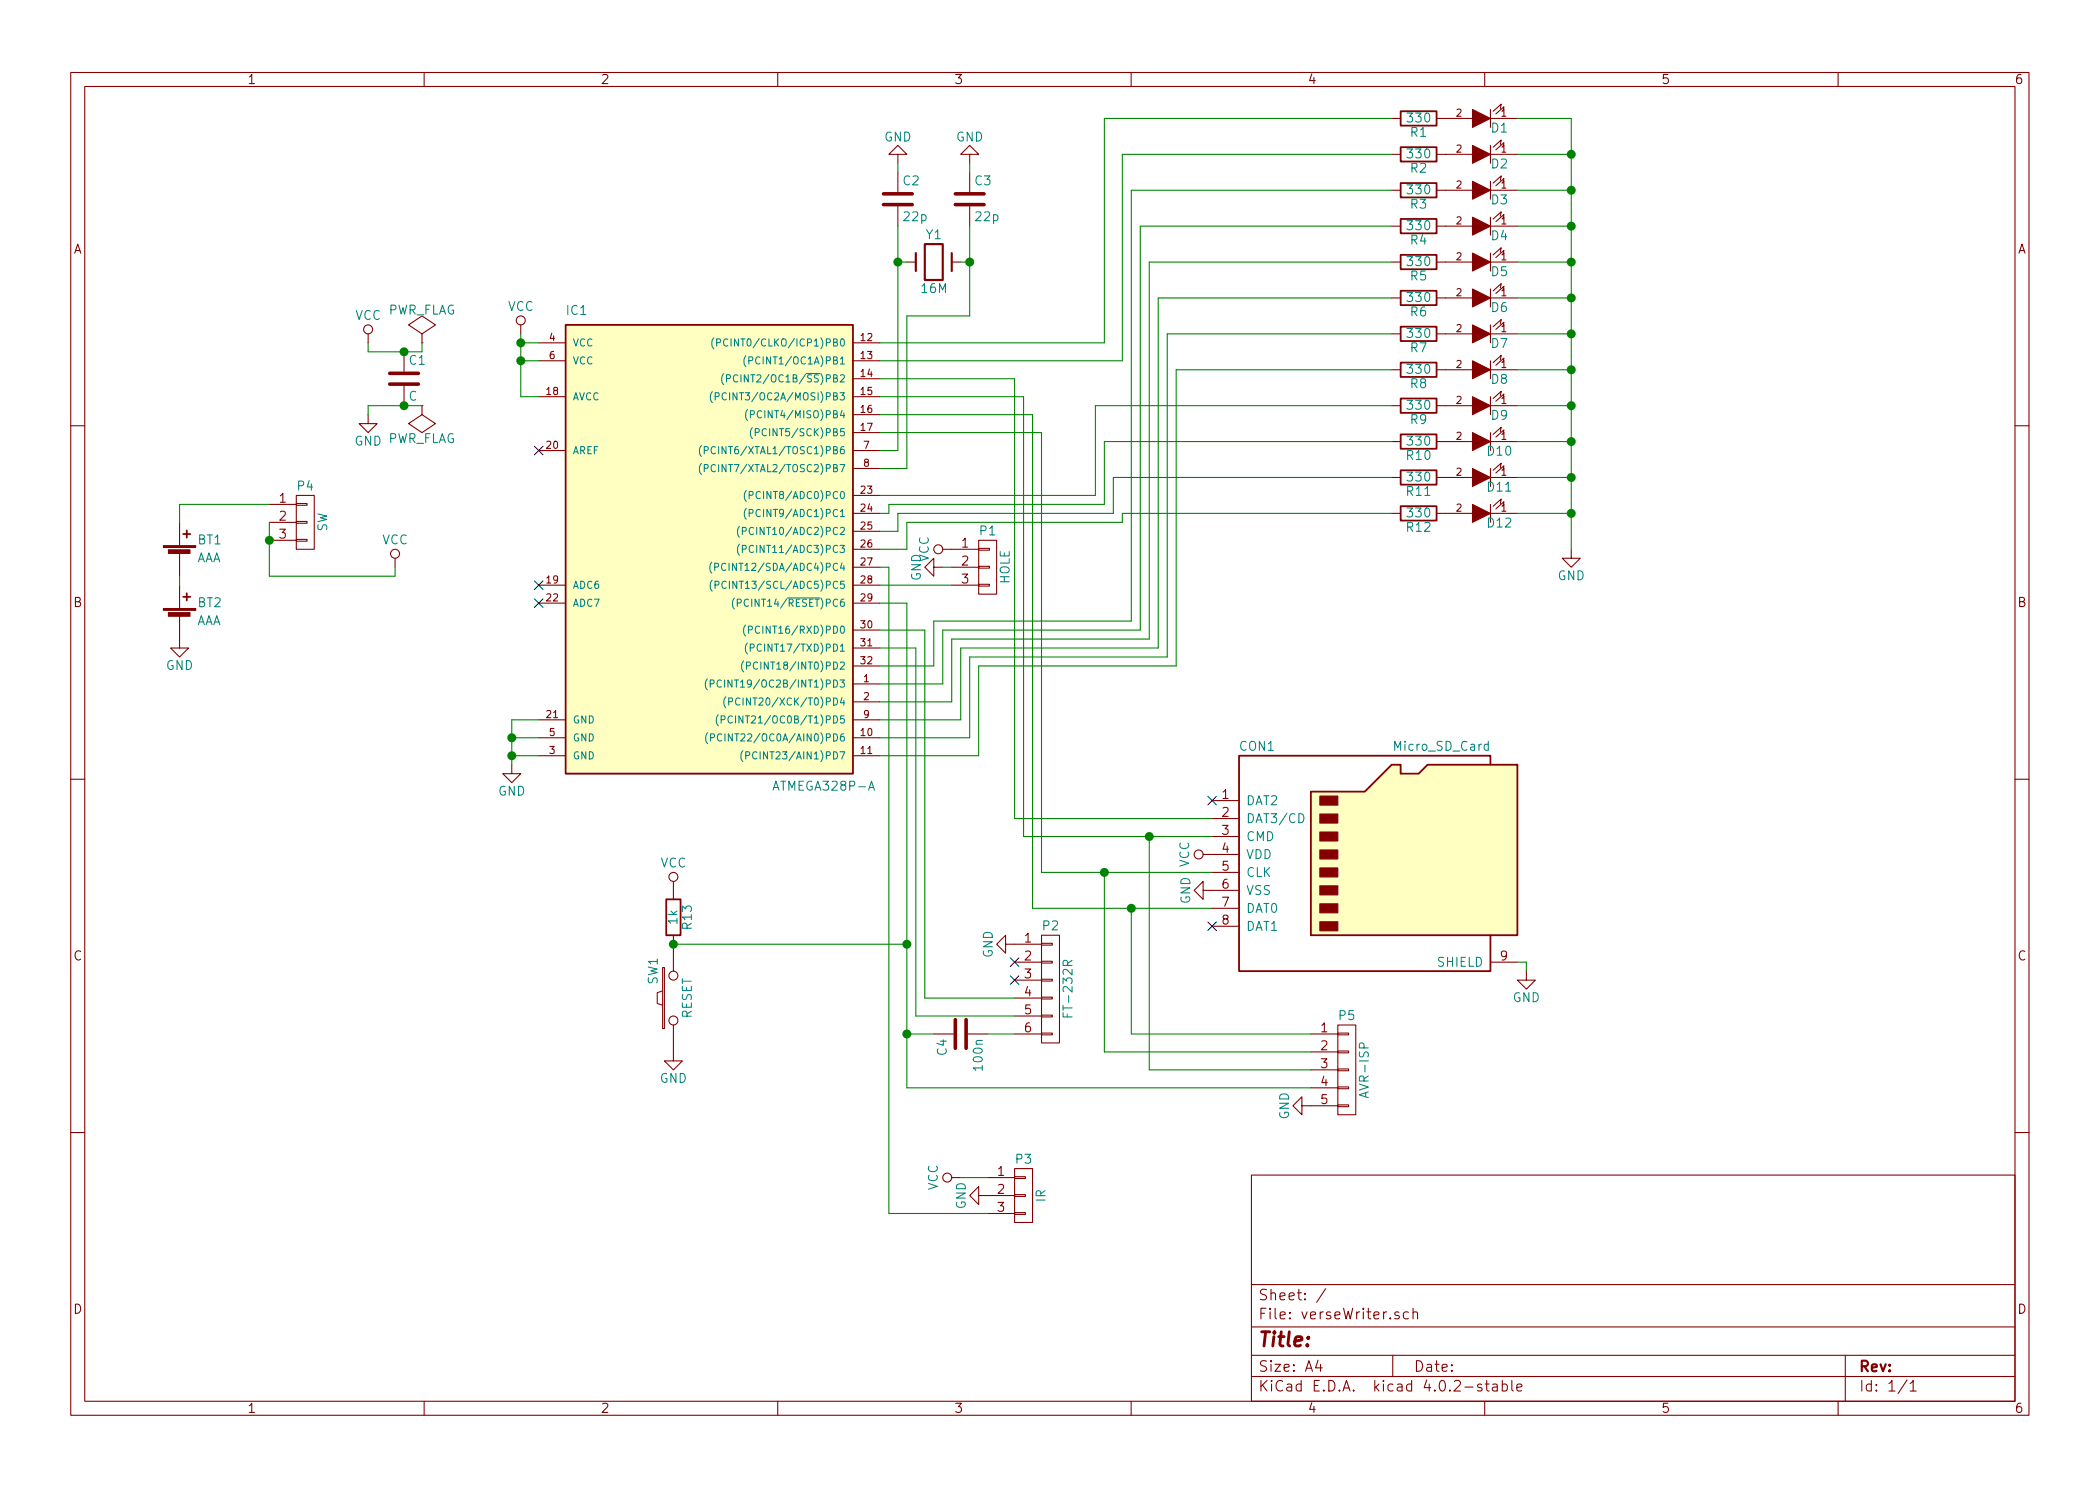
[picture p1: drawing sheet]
EESchema Schematic File Version 2
LIBS:verseWriter-rescue
LIBS:power
LIBS:device
LIBS:transistors
LIBS:conn
LIBS:linear
LIBS:regul
LIBS:74xx
LIBS:cmos4000
LIBS:adc-dac
LIBS:memory
LIBS:xilinx
LIBS:microcontrollers
LIBS:dsp
LIBS:microchip
LIBS:analog_switches
LIBS:motorola
LIBS:texas
LIBS:intel
LIBS:audio
LIBS:interface
LIBS:digital-audio
LIBS:philips
LIBS:display
LIBS:cypress
LIBS:siliconi
LIBS:opto
LIBS:atmel
LIBS:contrib
LIBS:valves
LIBS:verseWriter-cache
EELAYER 25 0
EELAYER END
$Descr A4 11693 8268
encoding utf-8
Sheet 1 1
Title ""
Date ""
Rev ""
Comp ""
Comment1 ""
Comment2 ""
Comment3 ""
Comment4 ""
$EndDescr
$Comp
L LED-RESCUE-verseWriter D1
U 1 1
P 8250 650
F 0 "D1" H 8150 700 50  0000 C CNN
F 1 "LED" H 8250 550 50  0001 C CNN
F 2 "LEDs:LED_0805" H 8250 650 60  0001 C CNN
F 3 "" H 8250 650 60  0000 C CNN
	1    8250 650 
	-1   0    0    1   
$EndComp
$Comp
L R R1
U 1 1
P 7900 650
F 0 "R1" V 7980 650 50  0000 C CNN
F 1 "330" V 7900 650 50  0000 C CNN
F 2 "Resistors_SMD:R_0805" V 7830 650 30  0001 C CNN
F 3 "" H 7900 650 30  0000 C CNN
	1    7900 650 
	0    1    1    0   
$EndComp
$Comp
L R R13
U 1 1
P 3750 5100
F 0 "R13" V 3830 5100 50  0000 C CNN
F 1 "1k" V 3750 5100 50  0000 C CNN
F 2 "Resistors_SMD:R_0805" V 3680 5100 30  0001 C CNN
F 3 "" H 3750 5100 30  0000 C CNN
	1    3750 5100
	1    0    0    -1  
$EndComp
$Comp
L SW_PUSH SW1
U 1 1
P 3750 5550
F 0 "SW1" H 3900 5660 50  0000 C CNN
F 1 "RESET" H 3750 5470 50  0000 C CNN
F 2 "Buttons_Switches_SMD:SW_SPST_KMR2" H 3750 5550 60  0001 C CNN
F 3 "" H 3750 5550 60  0000 C CNN
	1    3750 5550
	0    -1   -1   0   
$EndComp
$Comp
L VCC #PWR01
U 1 1
P 3750 4950
F 0 "#PWR01" H 3750 4800 50  0001 C CNN
F 1 "VCC" H 3750 5100 50  0000 C CNN
F 2 "" H 3750 4950 60  0000 C CNN
F 3 "" H 3750 4950 60  0000 C CNN
	1    3750 4950
	1    0    0    -1  
$EndComp
$Comp
L GND #PWR02
U 1 1
P 3750 5850
F 0 "#PWR02" H 3750 5600 50  0001 C CNN
F 1 "GND" H 3750 5700 50  0000 C CNN
F 2 "" H 3750 5850 60  0000 C CNN
F 3 "" H 3750 5850 60  0000 C CNN
	1    3750 5850
	1    0    0    -1  
$EndComp
$Comp
L GND #PWR03
U 1 1
P 2850 4250
F 0 "#PWR03" H 2850 4000 50  0001 C CNN
F 1 "GND" H 2850 4100 50  0000 C CNN
F 2 "" H 2850 4250 60  0000 C CNN
F 3 "" H 2850 4250 60  0000 C CNN
	1    2850 4250
	1    0    0    -1  
$EndComp
$Comp
L VCC #PWR04
U 1 1
P 2900 1850
F 0 "#PWR04" H 2900 1700 50  0001 C CNN
F 1 "VCC" H 2900 2000 50  0000 C CNN
F 2 "" H 2900 1850 60  0000 C CNN
F 3 "" H 2900 1850 60  0000 C CNN
	1    2900 1850
	1    0    0    -1  
$EndComp
$Comp
L VCC #PWR05
U 1 1
P 6750 4750
F 0 "#PWR05" H 6750 4600 50  0001 C CNN
F 1 "VCC" H 6750 4900 50  0000 C CNN
F 2 "" H 6750 4750 60  0000 C CNN
F 3 "" H 6750 4750 60  0000 C CNN
	1    6750 4750
	0    -1   -1   0   
$EndComp
$Comp
L GND #PWR06
U 1 1
P 6750 4950
F 0 "#PWR06" H 6750 4700 50  0001 C CNN
F 1 "GND" H 6750 4800 50  0000 C CNN
F 2 "" H 6750 4950 60  0000 C CNN
F 3 "" H 6750 4950 60  0000 C CNN
	1    6750 4950
	0    1    1    0   
$EndComp
$Comp
L Crystal Y1
U 1 1
P 5200 1450
F 0 "Y1" H 5200 1600 50  0000 C CNN
F 1 "16M" H 5200 1300 50  0000 C CNN
F 2 "Crystals:Crystal_HC18-U_Vertical" H 5200 1450 60  0001 C CNN
F 3 "" H 5200 1450 60  0000 C CNN
	1    5200 1450
	1    0    0    -1  
$EndComp
$Comp
L C C2
U 1 1
P 5000 1100
F 0 "C2" H 5025 1200 50  0000 L CNN
F 1 "22p" H 5025 1000 50  0000 L CNN
F 2 "Capacitors_SMD:C_0603" H 5038 950 30  0001 C CNN
F 3 "" H 5000 1100 60  0000 C CNN
	1    5000 1100
	1    0    0    -1  
$EndComp
$Comp
L C C3
U 1 1
P 5400 1100
F 0 "C3" H 5425 1200 50  0000 L CNN
F 1 "22p" H 5425 1000 50  0000 L CNN
F 2 "Capacitors_SMD:C_0603" H 5438 950 30  0001 C CNN
F 3 "" H 5400 1100 60  0000 C CNN
	1    5400 1100
	1    0    0    -1  
$EndComp
$Comp
L GND #PWR07
U 1 1
P 5000 900
F 0 "#PWR07" H 5000 650 50  0001 C CNN
F 1 "GND" H 5000 750 50  0000 C CNN
F 2 "" H 5000 900 60  0000 C CNN
F 3 "" H 5000 900 60  0000 C CNN
	1    5000 900 
	-1   0    0    1   
$EndComp
$Comp
L GND #PWR08
U 1 1
P 5400 900
F 0 "#PWR08" H 5400 650 50  0001 C CNN
F 1 "GND" H 5400 750 50  0000 C CNN
F 2 "" H 5400 900 60  0000 C CNN
F 3 "" H 5400 900 60  0000 C CNN
	1    5400 900 
	-1   0    0    1   
$EndComp
NoConn ~ 3000 2500
$Comp
L GND #PWR09
U 1 1
P 5250 3150
F 0 "#PWR09" H 5250 2900 50  0001 C CNN
F 1 "GND" H 5250 3000 50  0000 C CNN
F 2 "" H 5250 3150 60  0000 C CNN
F 3 "" H 5250 3150 60  0000 C CNN
	1    5250 3150
	0    1    1    0   
$EndComp
$Comp
L GND #PWR010
U 1 1
P 5650 5250
F 0 "#PWR010" H 5650 5000 50  0001 C CNN
F 1 "GND" H 5650 5100 50  0000 C CNN
F 2 "" H 5650 5250 60  0000 C CNN
F 3 "" H 5650 5250 60  0000 C CNN
	1    5650 5250
	0    1    1    0   
$EndComp
$Comp
L VCC #PWR011
U 1 1
P 2050 1900
F 0 "#PWR011" H 2050 1750 50  0001 C CNN
F 1 "VCC" H 2050 2050 50  0000 C CNN
F 2 "" H 2050 1900 50  0000 C CNN
F 3 "" H 2050 1900 50  0000 C CNN
	1    2050 1900
	1    0    0    -1  
$EndComp
$Comp
L GND #PWR012
U 1 1
P 2050 2300
F 0 "#PWR012" H 2050 2050 50  0001 C CNN
F 1 "GND" H 2050 2150 50  0000 C CNN
F 2 "" H 2050 2300 50  0000 C CNN
F 3 "" H 2050 2300 50  0000 C CNN
	1    2050 2300
	1    0    0    -1  
$EndComp
$Comp
L PWR_FLAG #FLG013
U 1 1
P 2350 1900
F 0 "#FLG013" H 2350 1995 50  0001 C CNN
F 1 "PWR_FLAG" H 2350 2080 50  0000 C CNN
F 2 "" H 2350 1900 50  0000 C CNN
F 3 "" H 2350 1900 50  0000 C CNN
	1    2350 1900
	1    0    0    -1  
$EndComp
$Comp
L PWR_FLAG #FLG014
U 1 1
P 2350 2250
F 0 "#FLG014" H 2350 2345 50  0001 C CNN
F 1 "PWR_FLAG" H 2350 2430 50  0000 C CNN
F 2 "" H 2350 2250 50  0000 C CNN
F 3 "" H 2350 2250 50  0000 C CNN
	1    2350 2250
	-1   0    0    1   
$EndComp
$Comp
L C C1
U 1 1
P 2250 2100
F 0 "C1" H 2275 2200 50  0000 L CNN
F 1 "C" H 2275 2000 50  0000 L CNN
F 2 "Capacitors_SMD:C_0603" H 2288 1950 50  0001 C CNN
F 3 "" H 2250 2100 50  0000 C CNN
	1    2250 2100
	1    0    0    -1  
$EndComp
$Comp
L LED-RESCUE-verseWriter D2
U 1 1
P 8250 850
F 0 "D2" H 8150 900 50  0000 C CNN
F 1 "LED" H 8250 750 50  0001 C CNN
F 2 "LEDs:LED_0805" H 8250 850 60  0001 C CNN
F 3 "" H 8250 850 60  0000 C CNN
	1    8250 850 
	-1   0    0    1   
$EndComp
$Comp
L R R2
U 1 1
P 7900 850
F 0 "R2" V 7980 850 50  0000 C CNN
F 1 "330" V 7900 850 50  0000 C CNN
F 2 "Resistors_SMD:R_0805" V 7830 850 30  0001 C CNN
F 3 "" H 7900 850 30  0000 C CNN
	1    7900 850 
	0    1    1    0   
$EndComp
$Comp
L LED-RESCUE-verseWriter D3
U 1 1
P 8250 1050
F 0 "D3" H 8150 1100 50  0000 C CNN
F 1 "LED" H 8250 950 50  0001 C CNN
F 2 "LEDs:LED_0805" H 8250 1050 60  0001 C CNN
F 3 "" H 8250 1050 60  0000 C CNN
	1    8250 1050
	-1   0    0    1   
$EndComp
$Comp
L R R3
U 1 1
P 7900 1050
F 0 "R3" V 7980 1050 50  0000 C CNN
F 1 "330" V 7900 1050 50  0000 C CNN
F 2 "Resistors_SMD:R_0805" V 7830 1050 30  0001 C CNN
F 3 "" H 7900 1050 30  0000 C CNN
	1    7900 1050
	0    1    1    0   
$EndComp
$Comp
L LED-RESCUE-verseWriter D4
U 1 1
P 8250 1250
F 0 "D4" H 8150 1300 50  0000 C CNN
F 1 "LED" H 8250 1150 50  0001 C CNN
F 2 "LEDs:LED_0805" H 8250 1250 60  0001 C CNN
F 3 "" H 8250 1250 60  0000 C CNN
	1    8250 1250
	-1   0    0    1   
$EndComp
$Comp
L R R4
U 1 1
P 7900 1250
F 0 "R4" V 7980 1250 50  0000 C CNN
F 1 "330" V 7900 1250 50  0000 C CNN
F 2 "Resistors_SMD:R_0805" V 7830 1250 30  0001 C CNN
F 3 "" H 7900 1250 30  0000 C CNN
	1    7900 1250
	0    1    1    0   
$EndComp
$Comp
L LED-RESCUE-verseWriter D5
U 1 1
P 8250 1450
F 0 "D5" H 8150 1500 50  0000 C CNN
F 1 "LED" H 8250 1350 50  0001 C CNN
F 2 "LEDs:LED_0805" H 8250 1450 60  0001 C CNN
F 3 "" H 8250 1450 60  0000 C CNN
	1    8250 1450
	-1   0    0    1   
$EndComp
$Comp
L R R5
U 1 1
P 7900 1450
F 0 "R5" V 7980 1450 50  0000 C CNN
F 1 "330" V 7900 1450 50  0000 C CNN
F 2 "Resistors_SMD:R_0805" V 7830 1450 30  0001 C CNN
F 3 "" H 7900 1450 30  0000 C CNN
	1    7900 1450
	0    1    1    0   
$EndComp
$Comp
L LED-RESCUE-verseWriter D6
U 1 1
P 8250 1650
F 0 "D6" H 8150 1700 50  0000 C CNN
F 1 "LED" H 8250 1550 50  0001 C CNN
F 2 "LEDs:LED_0805" H 8250 1650 60  0001 C CNN
F 3 "" H 8250 1650 60  0000 C CNN
	1    8250 1650
	-1   0    0    1   
$EndComp
$Comp
L R R6
U 1 1
P 7900 1650
F 0 "R6" V 7980 1650 50  0000 C CNN
F 1 "330" V 7900 1650 50  0000 C CNN
F 2 "Resistors_SMD:R_0805" V 7830 1650 30  0001 C CNN
F 3 "" H 7900 1650 30  0000 C CNN
	1    7900 1650
	0    1    1    0   
$EndComp
$Comp
L LED-RESCUE-verseWriter D7
U 1 1
P 8250 1850
F 0 "D7" H 8150 1900 50  0000 C CNN
F 1 "LED" H 8250 1750 50  0001 C CNN
F 2 "LEDs:LED_0805" H 8250 1850 60  0001 C CNN
F 3 "" H 8250 1850 60  0000 C CNN
	1    8250 1850
	-1   0    0    1   
$EndComp
$Comp
L R R7
U 1 1
P 7900 1850
F 0 "R7" V 7980 1850 50  0000 C CNN
F 1 "330" V 7900 1850 50  0000 C CNN
F 2 "Resistors_SMD:R_0805" V 7830 1850 30  0001 C CNN
F 3 "" H 7900 1850 30  0000 C CNN
	1    7900 1850
	0    1    1    0   
$EndComp
$Comp
L LED-RESCUE-verseWriter D8
U 1 1
P 8250 2050
F 0 "D8" H 8150 2100 50  0000 C CNN
F 1 "LED" H 8250 1950 50  0001 C CNN
F 2 "LEDs:LED_0805" H 8250 2050 60  0001 C CNN
F 3 "" H 8250 2050 60  0000 C CNN
	1    8250 2050
	-1   0    0    1   
$EndComp
$Comp
L R R8
U 1 1
P 7900 2050
F 0 "R8" V 7980 2050 50  0000 C CNN
F 1 "330" V 7900 2050 50  0000 C CNN
F 2 "Resistors_SMD:R_0805" V 7830 2050 30  0001 C CNN
F 3 "" H 7900 2050 30  0000 C CNN
	1    7900 2050
	0    1    1    0   
$EndComp
$Comp
L LED-RESCUE-verseWriter D9
U 1 1
P 8250 2250
F 0 "D9" H 8150 2300 50  0000 C CNN
F 1 "LED" H 8250 2150 50  0001 C CNN
F 2 "LEDs:LED_0805" H 8250 2250 60  0001 C CNN
F 3 "" H 8250 2250 60  0000 C CNN
	1    8250 2250
	-1   0    0    1   
$EndComp
$Comp
L R R9
U 1 1
P 7900 2250
F 0 "R9" V 7980 2250 50  0000 C CNN
F 1 "330" V 7900 2250 50  0000 C CNN
F 2 "Resistors_SMD:R_0805" V 7830 2250 30  0001 C CNN
F 3 "" H 7900 2250 30  0000 C CNN
	1    7900 2250
	0    1    1    0   
$EndComp
$Comp
L LED-RESCUE-verseWriter D10
U 1 1
P 8250 2450
F 0 "D10" H 8150 2500 50  0000 C CNN
F 1 "LED" H 8250 2350 50  0001 C CNN
F 2 "LEDs:LED_0805" H 8250 2450 60  0001 C CNN
F 3 "" H 8250 2450 60  0000 C CNN
	1    8250 2450
	-1   0    0    1   
$EndComp
$Comp
L R R10
U 1 1
P 7900 2450
F 0 "R10" V 7980 2450 50  0000 C CNN
F 1 "330" V 7900 2450 50  0000 C CNN
F 2 "Resistors_SMD:R_0805" V 7830 2450 30  0001 C CNN
F 3 "" H 7900 2450 30  0000 C CNN
	1    7900 2450
	0    1    1    0   
$EndComp
$Comp
L LED-RESCUE-verseWriter D11
U 1 1
P 8250 2650
F 0 "D11" H 8150 2700 50  0000 C CNN
F 1 "LED" H 8250 2550 50  0001 C CNN
F 2 "LEDs:LED_0805" H 8250 2650 60  0001 C CNN
F 3 "" H 8250 2650 60  0000 C CNN
	1    8250 2650
	-1   0    0    1   
$EndComp
$Comp
L R R11
U 1 1
P 7900 2650
F 0 "R11" V 7980 2650 50  0000 C CNN
F 1 "330" V 7900 2650 50  0000 C CNN
F 2 "Resistors_SMD:R_0805" V 7830 2650 30  0001 C CNN
F 3 "" H 7900 2650 30  0000 C CNN
	1    7900 2650
	0    1    1    0   
$EndComp
$Comp
L LED-RESCUE-verseWriter D12
U 1 1
P 8250 2850
F 0 "D12" H 8150 2900 50  0000 C CNN
F 1 "LED" H 8250 2750 50  0001 C CNN
F 2 "LEDs:LED_0805" H 8250 2850 60  0001 C CNN
F 3 "" H 8250 2850 60  0000 C CNN
	1    8250 2850
	-1   0    0    1   
$EndComp
$Comp
L R R12
U 1 1
P 7900 2850
F 0 "R12" V 7980 2850 50  0000 C CNN
F 1 "330" V 7900 2850 50  0000 C CNN
F 2 "Resistors_SMD:R_0805" V 7830 2850 30  0001 C CNN
F 3 "" H 7900 2850 30  0000 C CNN
	1    7900 2850
	0    1    1    0   
$EndComp
$Comp
L GND #PWR015
U 1 1
P 8750 3050
F 0 "#PWR015" H 8750 2800 50  0001 C CNN
F 1 "GND" H 8750 2900 50  0000 C CNN
F 2 "" H 8750 3050 60  0000 C CNN
F 3 "" H 8750 3050 60  0000 C CNN
	1    8750 3050
	1    0    0    -1  
$EndComp
$Comp
L Battery_Cell BT2
U 1 1
P 1000 3450
F 0 "BT2" H 1100 3550 50  0000 L CNN
F 1 "AAA" H 1100 3450 50  0000 L CNN
F 2 ".pretty:AAA" V 1000 3510 50  0001 C CNN
F 3 "" V 1000 3510 50  0000 C CNN
	1    1000 3450
	1    0    0    -1  
$EndComp
$Comp
L Battery_Cell BT1
U 1 1
P 1000 3100
F 0 "BT1" H 1100 3200 50  0000 L CNN
F 1 "AAA" H 1100 3100 50  0000 L CNN
F 2 ".pretty:AAA" V 1000 3160 50  0001 C CNN
F 3 "" V 1000 3160 50  0000 C CNN
	1    1000 3100
	1    0    0    -1  
$EndComp
$Comp
L CONN_01X03 P4
U 1 1
P 1700 2900
F 0 "P4" H 1700 3100 50  0000 C CNN
F 1 "SW" V 1800 2900 50  0000 C CNN
F 2 "Pin_Headers:Pin_Header_Straight_1x03_Pitch2.54mm" H 1700 2900 50  0001 C CNN
F 3 "" H 1700 2900 50  0000 C CNN
	1    1700 2900
	1    0    0    -1  
$EndComp
$Comp
L VCC #PWR016
U 1 1
P 2200 3150
F 0 "#PWR016" H 2200 3000 50  0001 C CNN
F 1 "VCC" H 2200 3300 50  0000 C CNN
F 2 "" H 2200 3150 50  0000 C CNN
F 3 "" H 2200 3150 50  0000 C CNN
	1    2200 3150
	1    0    0    -1  
$EndComp
$Comp
L GND #PWR017
U 1 1
P 1000 3550
F 0 "#PWR017" H 1000 3300 50  0001 C CNN
F 1 "GND" H 1000 3400 50  0000 C CNN
F 2 "" H 1000 3550 50  0000 C CNN
F 3 "" H 1000 3550 50  0000 C CNN
	1    1000 3550
	1    0    0    -1  
$EndComp
$Comp
L CONN_01X03 P1
U 1 1
P 5500 3150
F 0 "P1" H 5500 3350 50  0000 C CNN
F 1 "HOLE" V 5600 3150 50  0000 C CNN
F 2 "Pin_Headers:Pin_Header_Straight_1x03_Pitch2.54mm" H 5500 3150 50  0001 C CNN
F 3 "" H 5500 3150 50  0000 C CNN
	1    5500 3150
	1    0    0    -1  
$EndComp
$Comp
L VCC #PWR018
U 1 1
P 5300 3050
F 0 "#PWR018" H 5300 2900 50  0001 C CNN
F 1 "VCC" H 5300 3200 50  0000 C CNN
F 2 "" H 5300 3050 50  0000 C CNN
F 3 "" H 5300 3050 50  0000 C CNN
	1    5300 3050
	0    -1   -1   0   
$EndComp
$Comp
L ATMEGA328P-A IC1
U 1 1
P 3900 3000
F 0 "IC1" H 3150 4250 50  0000 L BNN
F 1 "ATMEGA328P-A" H 4300 1600 50  0000 L BNN
F 2 "Housings_QFP:TQFP-32_7x7mm_Pitch0.8mm" H 3900 3000 50  0001 C CIN
F 3 "" H 3900 3000 50  0000 C CNN
	1    3900 3000
	1    0    0    -1  
$EndComp
NoConn ~ 3000 3250
NoConn ~ 3000 3350
$Comp
L Micro_SD_Card CON1
U 1 1
P 7650 4750
F 0 "CON1" H 7000 5350 50  0000 C CNN
F 1 "Micro_SD_Card" H 8300 5350 50  0000 R CNN
F 2 "conn-io:HIROSE-MICROSD-DM3AT-SF" H 8800 5050 50  0001 C CNN
F 3 "" H 7650 4750 50  0000 C CNN
	1    7650 4750
	1    0    0    -1  
$EndComp
NoConn ~ 6750 5150
NoConn ~ 6750 4450
$Comp
L GND #PWR019
U 1 1
P 8500 5400
F 0 "#PWR019" H 8500 5150 50  0001 C CNN
F 1 "GND" H 8500 5250 50  0000 C CNN
F 2 "" H 8500 5400 60  0000 C CNN
F 3 "" H 8500 5400 60  0000 C CNN
	1    8500 5400
	1    0    0    -1  
$EndComp
$Comp
L CONN_01X06 P2
U 1 1
P 5850 5500
F 0 "P2" H 5850 5850 50  0000 C CNN
F 1 "FT-232R" V 5950 5500 50  0000 C CNN
F 2 "Pin_Headers:Pin_Header_Straight_1x06_Pitch2.54mm" H 5850 5500 50  0001 C CNN
F 3 "" H 5850 5500 50  0000 C CNN
	1    5850 5500
	1    0    0    -1  
$EndComp
NoConn ~ 5650 5450
$Comp
L C C4
U 1 1
P 5350 5750
F 0 "C4" H 5375 5850 50  0000 L CNN
F 1 "100n" H 5375 5650 50  0000 L CNN
F 2 "Capacitors_SMD:C_0603" H 5388 5600 50  0001 C CNN
F 3 "" H 5350 5750 50  0000 C CNN
	1    5350 5750
	0    -1   1    0   
$EndComp
NoConn ~ 5650 5350
$Comp
L GND #PWR020
U 1 1
P 7300 6150
F 0 "#PWR020" H 7300 5900 50  0001 C CNN
F 1 "GND" H 7300 6000 50  0000 C CNN
F 2 "" H 7300 6150 60  0000 C CNN
F 3 "" H 7300 6150 60  0000 C CNN
	1    7300 6150
	0    1    1    0   
$EndComp
$Comp
L CONN_01X03 P3
U 1 1
P 5700 6650
F 0 "P3" H 5700 6850 50  0000 C CNN
F 1 "IR" V 5800 6650 50  0000 C CNN
F 2 "Pin_Headers:Pin_Header_Straight_1x03_Pitch2.54mm" H 5700 6650 50  0001 C CNN
F 3 "" H 5700 6650 50  0000 C CNN
	1    5700 6650
	1    0    0    -1  
$EndComp
Wire Wire Line
	8450 650  8750 650 
Wire Wire Line
	2900 1850 2900 2200
Wire Wire Line
	2900 1900 3000 1900
Wire Wire Line
	3000 4100 2850 4100
Wire Wire Line
	2850 4000 2850 4250
Wire Wire Line
	2850 4200 3000 4200
Connection ~ 2850 4200
Wire Wire Line
	5700 2200 5700 4650
Wire Wire Line
	5650 2100 5650 4550
Wire Wire Line
	5700 4650 6750 4650
Wire Wire Line
	5750 5050 6750 5050
Wire Wire Line
	5800 4850 6750 4850
Connection ~ 3750 5250
Wire Wire Line
	5200 3450 6300 3450
Wire Wire Line
	6300 3450 6300 1050
Wire Wire Line
	5650 2100 4900 2100
Wire Wire Line
	3750 5250 5050 5250
Wire Wire Line
	4950 2800 4950 2850
Wire Wire Line
	4950 2850 4900 2850
Wire Wire Line
	4900 2950 5000 2950
Wire Wire Line
	5000 2950 5000 2850
Wire Wire Line
	5000 1250 5000 2500
Wire Wire Line
	5000 2500 4900 2500
Wire Wire Line
	4900 2600 5050 2600
Wire Wire Line
	5050 2600 5050 1750
Wire Wire Line
	5050 1750 5400 1750
Wire Wire Line
	5400 1750 5400 1250
Wire Wire Line
	5400 1450 5350 1450
Connection ~ 5400 1450
Wire Wire Line
	5050 1450 5000 1450
Connection ~ 5000 1450
Wire Wire Line
	5000 950  5000 900 
Wire Wire Line
	5400 900  5400 950 
Wire Wire Line
	2900 2200 3000 2200
Connection ~ 2900 1900
Wire Wire Line
	4900 3250 5300 3250
Wire Wire Line
	5150 3500 5150 5550
Wire Wire Line
	5100 3600 5100 5650
Wire Wire Line
	2050 2250 2050 2300
Wire Wire Line
	2050 1950 2350 1950
Wire Wire Line
	2050 1950 2050 1900
Wire Wire Line
	2350 1950 2350 1900
Wire Wire Line
	2050 2250 2350 2250
Connection ~ 2250 2250
Connection ~ 2250 1950
Wire Wire Line
	4900 3600 5100 3600
Wire Wire Line
	5250 3500 5250 3800
Wire Wire Line
	5250 3500 6350 3500
Wire Wire Line
	6350 3500 6350 1250
Wire Wire Line
	6400 1450 6400 3550
Wire Wire Line
	6400 3550 5300 3550
Wire Wire Line
	5300 3550 5300 3900
Wire Wire Line
	5350 3600 5350 4000
Wire Wire Line
	5400 3650 5400 4100
Wire Wire Line
	5450 3700 5450 4200
Wire Wire Line
	6450 3600 5350 3600
Wire Wire Line
	6450 1650 6450 3600
Wire Wire Line
	6500 1850 6500 3650
Wire Wire Line
	6500 3650 5400 3650
Wire Wire Line
	6550 3700 5450 3700
Wire Wire Line
	6550 2050 6550 3700
Wire Wire Line
	5700 2200 4900 2200
Wire Wire Line
	4900 2300 5750 2300
Wire Wire Line
	5750 2300 5750 5050
Wire Wire Line
	5450 4200 4900 4200
Wire Wire Line
	5400 4100 4900 4100
Wire Wire Line
	5350 4000 4900 4000
Wire Wire Line
	5300 3900 4900 3900
Wire Wire Line
	5250 3800 4900 3800
Wire Wire Line
	5150 3500 4900 3500
Wire Wire Line
	4900 3700 5200 3700
Wire Wire Line
	5200 3700 5200 3450
Wire Wire Line
	4900 2000 6250 2000
Wire Wire Line
	4900 3350 5050 3350
Wire Wire Line
	5050 3350 5050 6050
Wire Wire Line
	8450 850  8750 850 
Wire Wire Line
	8750 1050 8450 1050
Wire Wire Line
	8750 1250 8450 1250
Wire Wire Line
	8750 1450 8450 1450
Wire Wire Line
	8750 1650 8450 1650
Wire Wire Line
	8750 1850 8450 1850
Wire Wire Line
	8750 2050 8450 2050
Wire Wire Line
	8750 2250 8450 2250
Wire Wire Line
	8750 2450 8450 2450
Wire Wire Line
	8750 2650 8450 2650
Wire Wire Line
	8750 2850 8450 2850
Wire Wire Line
	6300 1050 7750 1050
Wire Wire Line
	6350 1250 7750 1250
Wire Wire Line
	7750 1450 6400 1450
Wire Wire Line
	7750 1650 6450 1650
Wire Wire Line
	6500 1850 7750 1850
Wire Wire Line
	6550 2050 7750 2050
Wire Wire Line
	6100 2750 4900 2750
Wire Wire Line
	6100 2250 6100 2750
Wire Wire Line
	4950 2800 6150 2800
Wire Wire Line
	5000 2850 6200 2850
Wire Wire Line
	4900 3050 5050 3050
Wire Wire Line
	5050 3050 5050 2900
Wire Wire Line
	5050 2900 6250 2900
Wire Wire Line
	8750 650  8750 3050
Connection ~ 8750 850 
Connection ~ 8750 1050
Connection ~ 8750 1250
Connection ~ 8750 1450
Connection ~ 8750 1650
Connection ~ 8750 1850
Connection ~ 8750 2050
Connection ~ 8750 2250
Connection ~ 8750 2450
Connection ~ 8750 2650
Connection ~ 8750 2850
Wire Wire Line
	6250 2000 6250 850 
Wire Wire Line
	6250 850  7750 850 
Wire Wire Line
	7750 650  6150 650 
Wire Wire Line
	6150 650  6150 1900
Wire Wire Line
	6100 2250 7750 2250
Wire Wire Line
	7750 2450 6150 2450
Wire Wire Line
	6150 2450 6150 2800
Wire Wire Line
	6200 2850 6200 2650
Wire Wire Line
	6200 2650 7750 2650
Wire Wire Line
	7750 2850 6250 2850
Wire Wire Line
	6250 2850 6250 2900
Wire Wire Line
	1500 2800 1000 2800
Wire Wire Line
	1000 2800 1000 2900
Wire Wire Line
	1500 2900 1500 3200
Wire Wire Line
	1500 3200 2200 3200
Wire Wire Line
	2200 3200 2200 3150
Connection ~ 1500 3000
Wire Wire Line
	1000 3250 1000 3200
Wire Wire Line
	5250 3150 5300 3150
Wire Wire Line
	2850 4000 3000 4000
Connection ~ 2850 4100
Wire Wire Line
	3000 2000 2900 2000
Connection ~ 2900 2000
Wire Wire Line
	8450 5350 8500 5350
Wire Wire Line
	8500 5350 8500 5400
Wire Wire Line
	5150 5550 5650 5550
Wire Wire Line
	5100 5650 5650 5650
Wire Wire Line
	5650 5750 5500 5750
Wire Wire Line
	5050 5750 5200 5750
Connection ~ 5050 5250
Wire Wire Line
	6300 5050 6300 5750
Connection ~ 6300 5050
Wire Wire Line
	6150 4850 6150 5850
Connection ~ 6150 4850
Connection ~ 5050 5750
Wire Wire Line
	6400 4650 6400 5950
Connection ~ 6400 4650
Wire Wire Line
	6150 1900 4900 1900
Wire Wire Line
	4900 2400 5800 2400
Wire Wire Line
	5800 2400 5800 4850
Wire Wire Line
	5650 4550 6750 4550
Wire Wire Line
	4950 3150 4950 6750
Wire Wire Line
	4950 3150 4900 3150
$Comp
L VCC #PWR021
U 1 1
P 5350 6550
F 0 "#PWR021" H 5350 6400 50  0001 C CNN
F 1 "VCC" H 5350 6700 50  0000 C CNN
F 2 "" H 5350 6550 50  0000 C CNN
F 3 "" H 5350 6550 50  0000 C CNN
	1    5350 6550
	0    -1   -1   0   
$EndComp
$Comp
L GND #PWR022
U 1 1
P 5500 6650
F 0 "#PWR022" H 5500 6400 50  0001 C CNN
F 1 "GND" H 5500 6500 50  0000 C CNN
F 2 "" H 5500 6650 60  0000 C CNN
F 3 "" H 5500 6650 60  0000 C CNN
	1    5500 6650
	0    1    1    0   
$EndComp
Wire Wire Line
	5500 6550 5350 6550
Wire Wire Line
	4950 6750 5500 6750
$Comp
L CONN_01X05 P5
U 1 1
P 7500 5950
F 0 "P5" H 7500 6250 50  0000 C CNN
F 1 "AVR-ISP" V 7600 5950 50  0000 C CNN
F 2 "Pin_Headers:Pin_Header_Straight_1x05_Pitch2.54mm" H 7500 5950 50  0001 C CNN
F 3 "" H 7500 5950 50  0000 C CNN
	1    7500 5950
	1    0    0    -1  
$EndComp
Wire Wire Line
	6300 5750 7300 5750
Wire Wire Line
	6150 5850 7300 5850
Wire Wire Line
	6400 5950 7300 5950
Wire Wire Line
	5050 6050 7300 6050
$EndSCHEMATC
